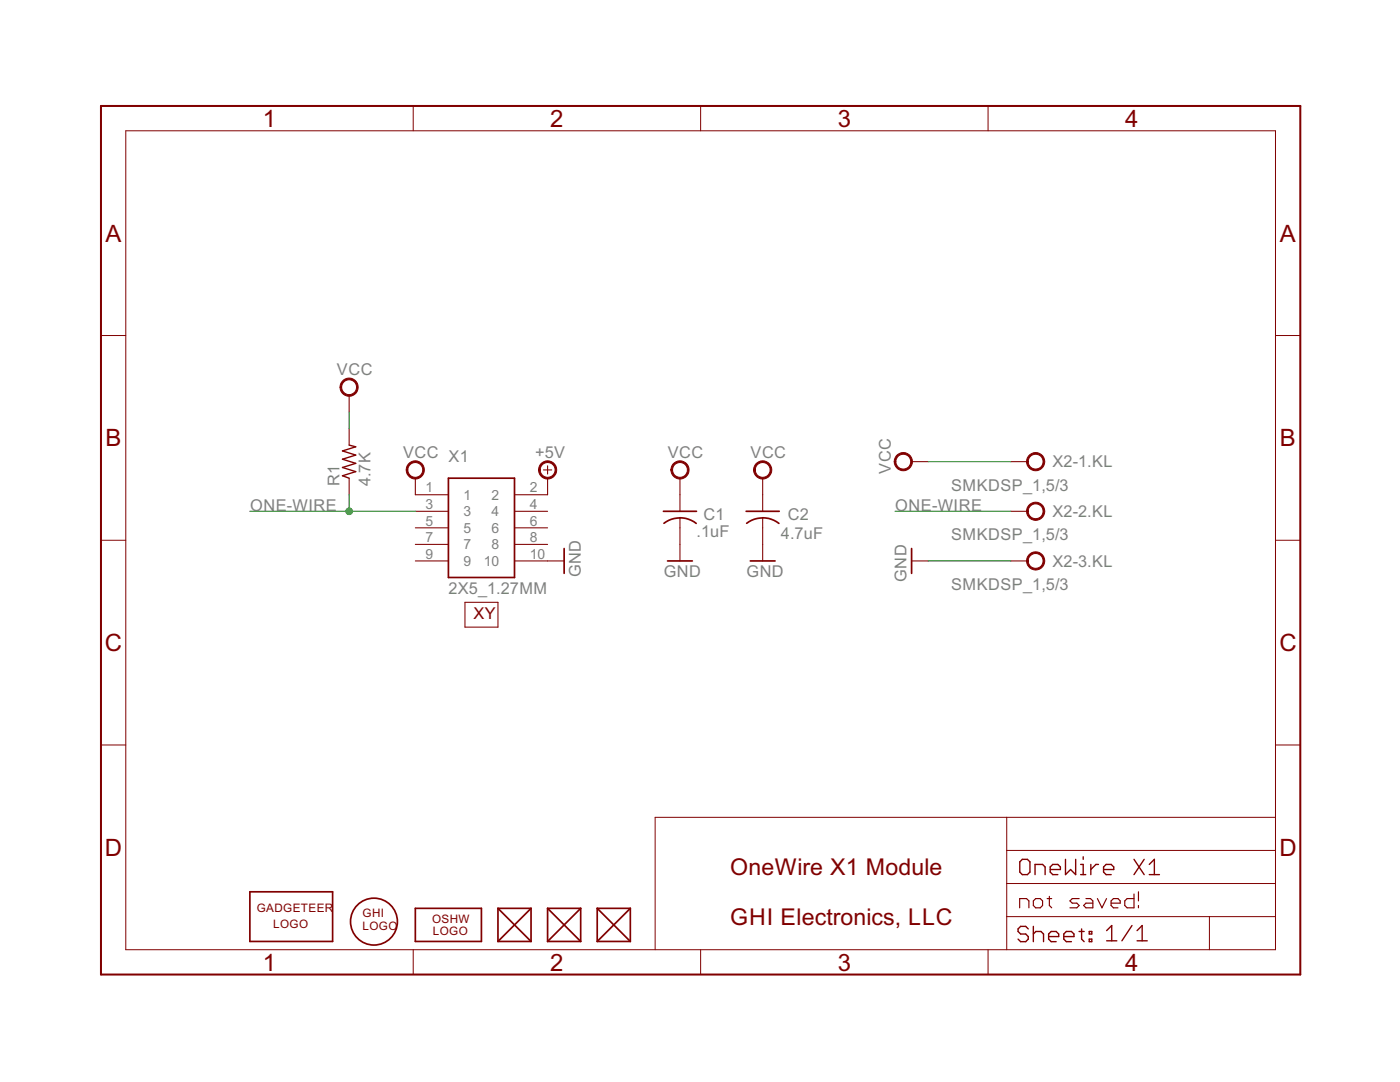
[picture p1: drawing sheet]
<svg xmlns="http://www.w3.org/2000/svg" width="279mm" height="216mm" viewBox="0 0 279 216" stroke-linecap="round" stroke-linejoin="round" font-family="sans-serif">
<g fill="none" stroke="#800000" stroke-width=".21">
<path d="M69.7 78.9v3.3M69.7 85.5v3.3M69.7 95.4v3.3M82.9 95.4v3.3h6.6M108.5 93.8h1.6M109.3 92.9v1.7M109.3 95.4v3.3h-6.6M135.7 95.4v6.6M152.2 95.4v6.6M181.9 92.1h3.3M201.7 92.1h3.3M82.9 111.9h6.6"/>
<path d="M82.9 102h6.6M82.9 105.3h6.6M82.9 108.6h6.6M102.7 111.9h9.9M102.7 102h6.6M102.7 105.3h6.6M102.7 108.6h6.6M135.7 103.3v8.6M152.2 103.3v8.6M181.9 111.9h3.3M201.7 111.9h3.3M201.7 102h3.3"/>
<path d="M92.8 120.2h6.6v4.9h-6.6z"/>
</g>
<g fill="none" stroke="#800000" stroke-width=".34">
<path d="M89.5 95.4h13.2v19.8h-13.2zM112.6 109.5v4.9M132.4 102h6.6M132.5 104.4a5.2 5.2 0 0 1 6.4 0M133.2 111.9h5M148.9 102h6.6M149 104.4a5.2 5.2 0 0 1 6.4 0M149.7 111.9h5M181.9 109.5v4.9M49.9 177.9h16.5v10h-16.5zM82.9 181.3h13.2v6.6h-13.2zM99.4 187.9h6.6"/>
<path d="M99.4 181.3h6.6M99.4 181.3l6.6 6.6M99.4 181.3v6.6M106 181.3l-6.6 6.6M106 181.3v6.6M109.3 187.9h6.6M109.3 181.3h6.6M109.3 181.3l6.6 6.6M109.3 181.3v6.6M115.9 181.3l-6.6 6.6M115.9 181.3v6.6M119.2 187.9h6.6"/>
<path d="M119.2 181.3h6.6M119.2 181.3l6.6 6.6M119.2 181.3v6.6M125.8 181.3l-6.6 6.6M125.8 181.3v6.6"/>
<circle cx="74.6" cy="183.9" r="4.7"/>
</g>
<g fill="#800000" stroke="#800000" stroke-width=".2">
<path d="M107.9 92.6a1.81 1.81 0 0 1 2.9 .1 1.81 1.81 0 0 1-.9 2.8 1.81 1.81 0 0 1-2.4-1.7h.3a1.49 1.49 0 0 1 2.1-1.4 1.49 1.49 0 0 1 .3 2.5 1.49 1.49 0 0 1-2.4-.8v-.3h-.3z" fill-rule="evenodd"/>
<path d="M81.5 92.6a1.81 1.81 0 0 1 2.9 .1 1.81 1.81 0 0 1-1 2.8 1.81 1.81 0 0 1-2.3-1.7h.3a1.49 1.49 0 0 1 2.1-1.4 1.49 1.49 0 0 1 .3 2.5 1.49 1.49 0 0 1-2.4-.8v-.3h-.3l.1-.8z" fill-rule="evenodd"/>
<path d="M68.5 75.8a1.81 1.81 0 0 1 2.8 .7 1.81 1.81 0 0 1-1.2 2.5 1.81 1.81 0 0 1-2.2-1.7h.3a1.49 1.49 0 0 1 2.1-1.4 1.49 1.49 0 0 1 .3 2.5 1.49 1.49 0 0 1-2.4-.8v-.3h-.3a1.76 1.76 0 0 1 .6-1.5z" fill-rule="evenodd"/>
<path d="M178.9 91a1.82 1.82 0 0 1 2.9 .1 1.82 1.82 0 0 1-1 2.8 1.82 1.82 0 0 1-2.3-1.8h.3a1.49 1.49 0 0 1 2.2-1.2 1.49 1.49 0 0 1 .2 2.5 1.49 1.49 0 0 1-2.4-.9v-.4h-.3z" fill-rule="evenodd"/>
<path d="M205.5 90.7a1.81 1.81 0 0 1 2.8 .6 1.81 1.81 0 0 1-1.2 2.6 1.81 1.81 0 0 1-2.2-1.8h.3a1.49 1.49 0 0 1 2.2-1.2 1.49 1.49 0 0 1 .2 2.5 1.49 1.49 0 0 1-2.4-.9v-.4h-.3a1.76 1.76 0 0 1 .6-1.4z" fill-rule="evenodd"/>
<path d="M205.3 100.9a1.81 1.81 0 0 1 2.9 .1 1.81 1.81 0 0 1-1 2.7 1.81 1.81 0 0 1-2.3-1.7h.3a1.49 1.49 0 0 1 2.2-1.2 1.49 1.49 0 0 1 .2 2.5 1.49 1.49 0 0 1-2.4-1v-.3h-.3l.1-.8z" fill-rule="evenodd"/>
<path d="M205.3 110.8a1.81 1.81 0 0 1 2.9 .1 1.81 1.81 0 0 1-1 2.8 1.81 1.81 0 0 1-2.3-1.8h.3a1.49 1.49 0 0 1 2.2-1.2 1.49 1.49 0 0 1 .2 2.5 1.49 1.49 0 0 1-2.4-1v-.3h-.3l.1-.8z" fill-rule="evenodd"/>
<path d="M134.3 92.6a1.82 1.82 0 0 1 2.9 .1 1.82 1.82 0 0 1-1 2.8 1.82 1.82 0 0 1-2.3-1.7h.3a1.49 1.49 0 0 1 2.1-1.4 1.49 1.49 0 0 1 .4 2.5 1.49 1.49 0 0 1-2.4-.8l-.1-.3h-.3z" fill-rule="evenodd"/>
<path d="M150.8 92.6a1.82 1.82 0 0 1 2.9 .1 1.82 1.82 0 0 1-1 2.8 1.82 1.82 0 0 1-2.3-1.7h.3a1.49 1.49 0 0 1 2.1-1.4 1.49 1.49 0 0 1 .4 2.5 1.49 1.49 0 0 1-2.4-.8l-.1-.3h-.3z" fill-rule="evenodd"/>
</g>
<g fill="none" stroke="#800000" stroke-width=".2">
<path d="M25.1 26.1h229.5v163.4h-229.5zM82.5 21.1v5M139.8 21.1v5M197.2 21.1v5M20.2 67h4.9M254.6 67h4.9M20.2 107.8h4.9M254.6 107.8h4.9M20.2 148.7h4.9M254.6 148.7h4.9M200.9 163.1v26.4M200.9 176.3h53.7"/>
<path d="M200.9 169.7h53.7M254.6 163.1h-123.9v26.4M82.5 189.5v5M139.8 189.5v5M197.2 189.5v5M200.9 182.9h53.7M241.4 182.9v6.6"/>
</g>
<g fill="none" stroke="#800000" stroke-width=".28">
<path d="M69.7 88.8l1.3 .4-2.7 .8 2.7 .8-2.7 .8 2.7 .9-2.7 .8 2.7 .8-2.7 .8 1.4 .5M204 171.5h1l.5 .5v2l-.5 .5h-1l-.5-.5v-2zM206.6 174.5v-2h1.5l.5 .5v1.5M209.6 173.5h2v-.5l-.5-.5h-1l-.5 .5v1l.5 .5h1M212.6 171.5v3l1.1-1 1 1v-3M215.7 174.5h1M215.7 172.5h.5v2M216.2 171v.5M217.7 172.5v2M219.2 172.5h-.5l-1 1M220.2 173.5h2.1v-.5l-.5-.5h-1.1l-.5 .5v1l.5 .5h1.1M226.3 171.5l2 3"/>
<path d="M228.3 171.5l-2 3M229.4 174.5h2M229.4 172.5l1-1v3M205.2 185.4l-.5-.6h-1l-.5 .6v.5l.5 .5h1l.5 .5v.5l-.5 .5h-1l-.5-.5M206.2 186.4l.5-.5h1.1l.5 .5v1.5M206.2 184.8v3.1M209.3 186.9h2v-.5l-.5-.5h-1l-.5 .5v1l.5 .5h1M212.3 186.9h2v-.5l-.5-.5h-1l-.5 .5v1l.5 .5h1M215.3 185.9h1.1M215.9 185.4v2l.5 .5M217.4 185.9h.5v.5h-.5zM217.4 187.4h.5v.5h-.5z"/>
<path d="M220.9 185.7l1-1v3M220.9 187.7h2M225.9 184.7l-2 3M226.9 187.7h2.1M226.9 185.7l1-1v3"/>
</g>
<path d="M206.7 179.3h.9l.5 .5v.9l-.5 .4h-.9l-.5-.4v-.9zM209 179.3h.9M209.4 178.9v1.8l.5 .4M215.4 179.3h-1.4l-.5 .5 .5 .4h.9l.5 .5-.5 .4h-1.4M216.7 179.3h.9l.5 .5v1.3h-1.4l-.4-.4 .4-.5h1.4M219 179.3l.9 1.8 .9-1.8M226.3 178.4v2.7h-1.4l-.4-.4v-.9l.4-.5h1.4M227.2 177.9v1.9M203.5 181.1v-1.8h1.4l.4 .5v1.3M221.7 180.2h1.9v-.4l-.5-.5h-.9l-.5 .5v.9l.5 .4h.9M227.2 180.7v.4" fill="none" stroke="#800000" stroke-width=".23"/>
<path d="M20.2 21.1h239.3v173.4h-239.3z" fill="none" stroke="#800000" stroke-width=".4"/>
<path d="M69.7 82.2v3.3M69.7 98.7v3.3M185.2 92.1h16.5M49.9 102h33M178.6 102h23.1M185.2 111.9h16.5" fill="none" stroke="#008000" stroke-width=".21"/>
<circle cx="69.7" cy="102" r=".66" fill="#008000" stroke="#008000" stroke-width=".2"/>
<g font-size="5.3" fill="#800000">
<text x="52.5" y="25.3">1</text>
<text x="109.8" y="25.3">2</text>
<text x="167.2" y="25.3">3</text>
<text x="224.5" y="25.3">4</text>
<text x="21" y="48.2">A</text>
<text x="255.4" y="48.2">A</text>
<text x="21" y="89.1">B</text>
<text x="255.4" y="89.1">B</text>
<text x="20.9" y="129.9">C</text>
<text x="255.3" y="129.9">C</text>
<text x="20.9" y="170.8">D</text>
<text x="255.3" y="170.8">D</text>
<text x="52.5" y="193.7">1</text>
<text x="109.8" y="193.7">2</text>
<text x="167.2" y="193.7">3</text>
<text x="224.5" y="193.7">4</text>
</g>
<g font-size="5.2" fill="#800000">
<text x="145.7" y="174.7">OneWire X1 Module</text>
<text x="145.7" y="184.6">GHI Electronics, LLC</text>
</g>
<g font-size="3.6" fill="#808080">
<text x="67.3" y="74.8">VCC</text>
<text x="80.5" y="91.3">VCC X1</text>
<text x="106.8" y="91.3">+5V</text>
<text x="133.3" y="91.3">VCC</text>
<text x="149.8" y="91.3">VCC</text>
<text x="177.8" y="94.5" transform="rotate(-90 177.8 94.5)">VCC</text>
<text x="210" y="93.3">X2-1.KL</text>
<text x="67.7" y="97" transform="rotate(-90 67.7 97)">R1</text>
<text x="74" y="97.1" transform="rotate(-90 74 97.1)">4.7K</text>
<text x="189.8" y="97.9">SMKDSP_1,5/3</text>
<text x="49.9" y="102">ONE-WIRE</text>
<text x="139" y="107.1">.1uF</text>
<text x="140.4" y="103.8">C1</text>
<text x="155.8" y="107.5">4.7uF</text>
<text x="157.2" y="103.8">C2</text>
<text x="178.7" y="102">ONE-WIRE</text>
<text x="189.8" y="107.8">SMKDSP_1,5/3</text>
<text x="210" y="103.2">X2-2.KL</text>
<text x="210" y="113.1">X2-3.KL</text>
<text x="89.5" y="118.5">2X5_1.27MM</text>
<text x="115.9" y="115.2" transform="rotate(-90 115.9 115.2)">GND</text>
<text x="132.5" y="115.2">GND</text>
<text x="149" y="115.2">GND</text>
<text x="180.9" y="116.1" transform="rotate(-90 180.9 116.1)">GND</text>
<text x="189.8" y="117.7">SMKDSP_1,5/3</text>
</g>
<text font-size="3.6" fill="#800000" x="94.5" y="123.5">XY</text>
<g font-size="3.1" fill="#808080">
<text x="84.9" y="98.3">1</text>
<text x="84.9" y="101.6">3</text>
<text x="92.5" y="99.7">1</text>
<text x="98.1" y="99.7">2</text>
<text x="105.7" y="98.3">2</text>
<text x="105.7" y="101.6">4</text>
<text x="84.9" y="104.9">5</text>
<text x="92.5" y="103">3</text>
<text x="92.5" y="106.3">5</text>
<text x="98.1" y="103">4</text>
<text x="98.1" y="106.3">6</text>
<text x="105.7" y="104.9">6</text>
<text x="84.9" y="108.2">7</text>
<text x="84.9" y="111.5">9</text>
<text x="92.5" y="109.6">7</text>
<text x="92.5" y="112.9">9</text>
<text x="96.6" y="112.9">10</text>
<text x="98.1" y="109.6">8</text>
<text x="105.7" y="108.2">8</text>
<text x="105.7" y="111.5">10</text>
</g>
<g font-size="2.6" fill="#800000">
<text x="51.2" y="181.9">GADGETEER</text>
<text x="54.5" y="185.2">LOGO</text>
<text x="72.4" y="183.1">GHI</text>
<text x="72.4" y="185.5">LOGO</text>
<text x="86.2" y="184.2">OSHW</text>
<text x="86.4" y="186.5">LOGO</text>
</g>
</svg>
